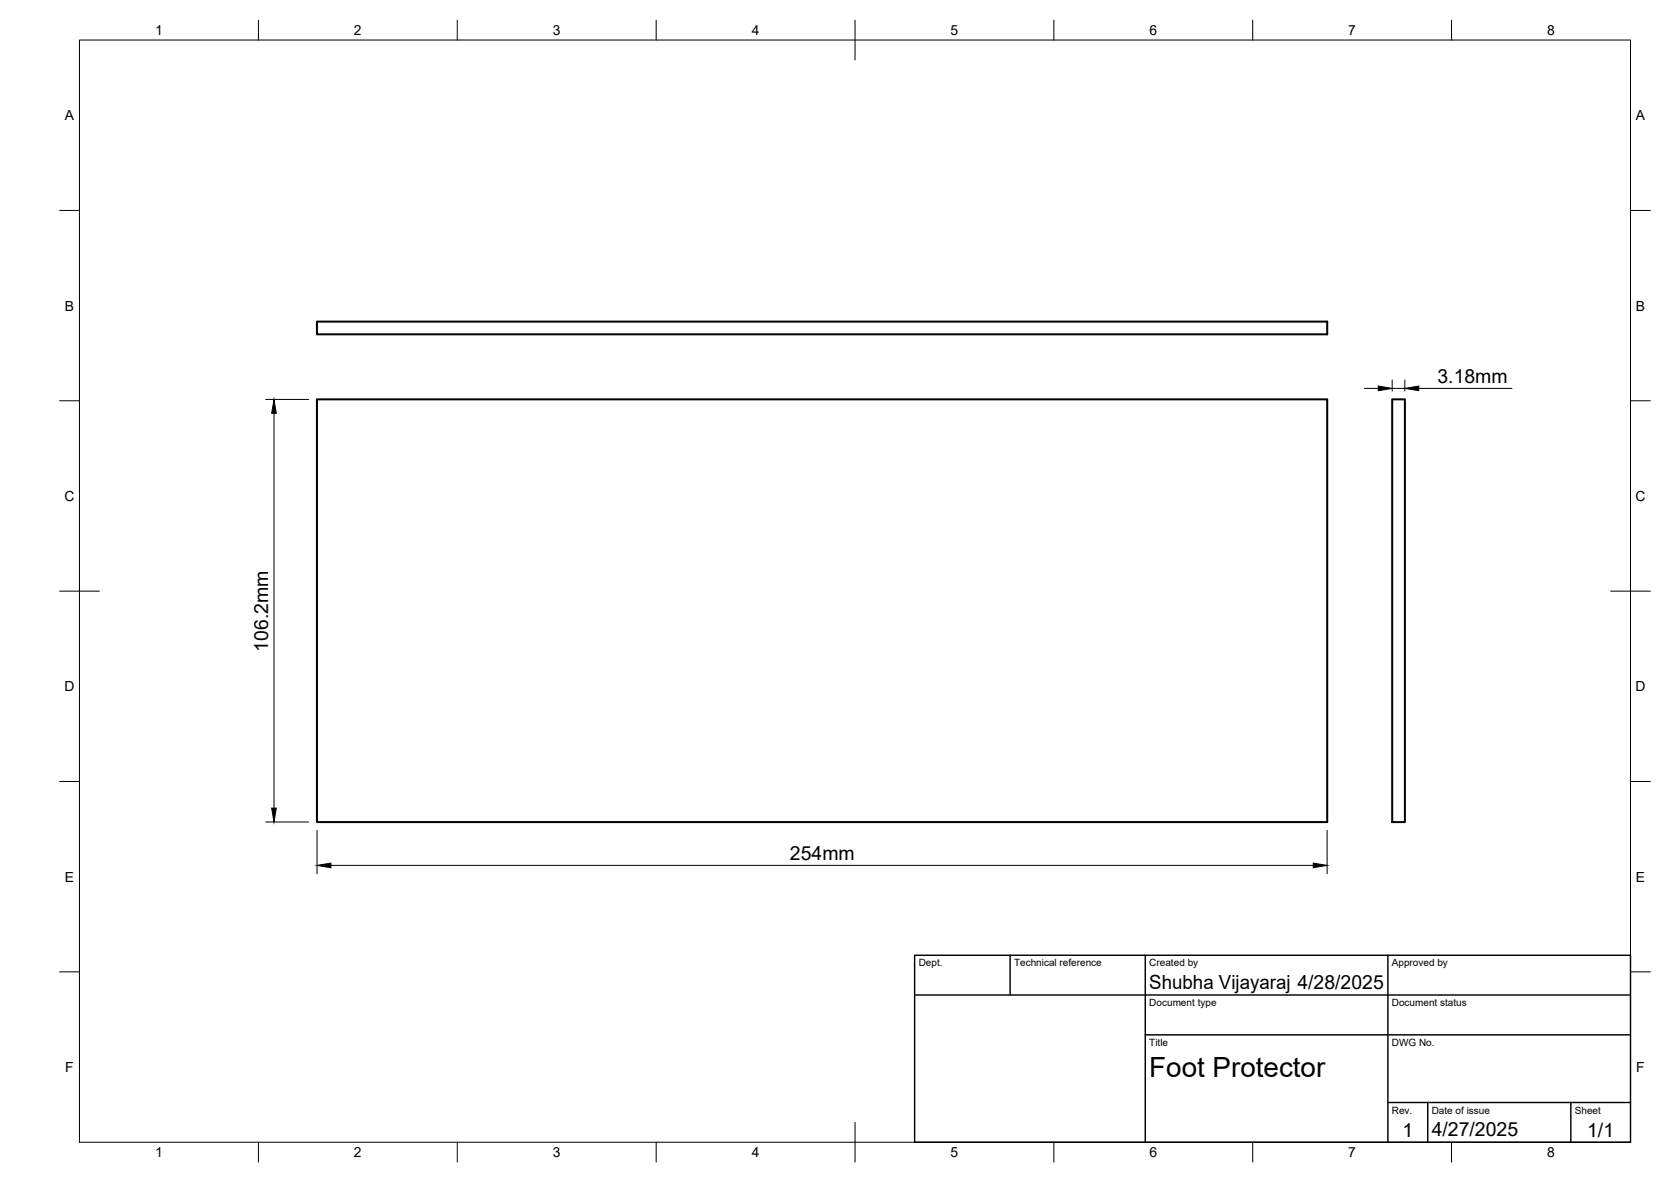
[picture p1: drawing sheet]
<svg xmlns="http://www.w3.org/2000/svg" width="420mm" height="297mm" viewBox="0 0 420 297" stroke-linecap="round" stroke-linejoin="round" font-family="sans-serif">
<!-- layer: Visible -->
<path d="M79.7 80.8h254v3.2h-254zM79.7 100.4h254v106.2h-254zM350.1 100.4h3.2v106.2h-3.2z" fill="none" stroke="#000" stroke-width=".51"/>
<!-- layer: BORDER -->
<g fill="none" stroke="#000" stroke-width=".25">
<path d="M20 10.1h390v276.9h-390zM65 5.1v5M115 5.1v5M165 5.1v5M215 5.1v10M265 5.1v5M315 5.1v5M365 5.1v5M15 52.9h5M410 52.9h5M15 100.7h5M410 100.7h5"/>
<path d="M15 148.6h10M405 148.6h10M15 196.4h5M410 196.4h5M15 244.2h5M410 244.2h5M65 287v5M115 287v5M165 287v5M215 282.1v9.9M265 287v5M315 287v5"/>
<path d="M365 287v5"/>
</g>
<!-- layer: TITLEBLOCK -->
<path d="M230 240.1h180v46.9h-180zM230 250h180M254 240.1v9.9M288 240.1v46.9M349 240.1v46.9M288 260.1h122M349 277.1h61M359 277.1v9.9M395 277.1v9.9" fill="none" stroke="#000" stroke-width=".36"/>
<!-- layer: FD_Dimensions -->
<path d="M343.1 97.6h3.5M350.1 95.5v2.8M350.1 97.6h3.1M353.2 95.5v2.8M356.7 97.6h23.5M66.8 100.4h10.8M68.9 103.9v99.2M66.8 206.6h10.8M79.7 208.7v10.9M83.2 217.5h247M333.7 208.7v10.9" fill="none" stroke="#000" stroke-width=".25"/>
<path d="M346.6 97l3.5 .6-3.5 .6zM353.2 97.6l3.5-.6v1.2zM68.9 100.4l.6 3.5h-1.2zM68.3 203.1h1.2l-.6 3.5zM79.7 217.5l3.5-.6v1.2zM330.2 216.9l3.5 .6-3.5 .6z" fill="#000" stroke="#000" stroke-width=".25"/>
<text font-size="7" x="289" y="270.6">Foot Protector</text>
<g font-size="4.9">
<text x="361.4" y="96.1">3.18mm</text>
<text x="67.4" y="163.8" transform="rotate(-90 67.4 163.8)">106.2mm</text>
<text x="198.6" y="216">254mm</text>
<text x="289" y="248.5">Shubha Vijayaraj 4/28/2025</text>
<text x="352.6" y="285.7">1</text>
<text x="360" y="285.5">4/27/2025</text>
<text x="399.1" y="285.7">1/1</text>
</g>
<g font-size="3.5">
<text x="39" y="8.8">1</text>
<text x="89" y="8.8">2</text>
<text x="139" y="8.8">3</text>
<text x="189" y="8.8">4</text>
<text x="239" y="8.8">5</text>
<text x="289" y="8.8">6</text>
<text x="339" y="8.8">7</text>
<text x="389" y="8.8">8</text>
<text x="16.3" y="30.2">A</text>
<text x="411.3" y="30.2">A</text>
<text x="16.3" y="78">B</text>
<text x="411.3" y="78">B</text>
<text x="16.2" y="125.9">C</text>
<text x="411.2" y="125.9">C</text>
<text x="16.2" y="173.7">D</text>
<text x="411.2" y="173.7">D</text>
<text x="16.3" y="221.6">E</text>
<text x="411.3" y="221.6">E</text>
<text x="16.4" y="269.4">F</text>
<text x="411.4" y="269.4">F</text>
<text x="39" y="290.8">1</text>
<text x="89" y="290.8">2</text>
<text x="139" y="290.8">3</text>
<text x="189" y="290.8">4</text>
<text x="239" y="290.8">5</text>
<text x="289" y="290.8">6</text>
<text x="339" y="290.8">7</text>
<text x="389" y="290.8">8</text>
</g>
<g font-size="2.5">
<text x="231" y="242.9">Dept.</text>
<text x="255" y="242.9">Technical reference</text>
<text x="289" y="242.9">Created by</text>
<text x="350" y="242.9">Approved by</text>
<text x="289" y="252.8">Document type</text>
<text x="350" y="252.8">Document status</text>
<text x="289" y="262.9">Title</text>
<text x="350" y="262.9">DWG No.</text>
<text x="350" y="279.9">Rev.</text>
<text x="360" y="279.9">Date of issue</text>
<text x="396" y="279.9">Sheet</text>
</g>
</svg>
